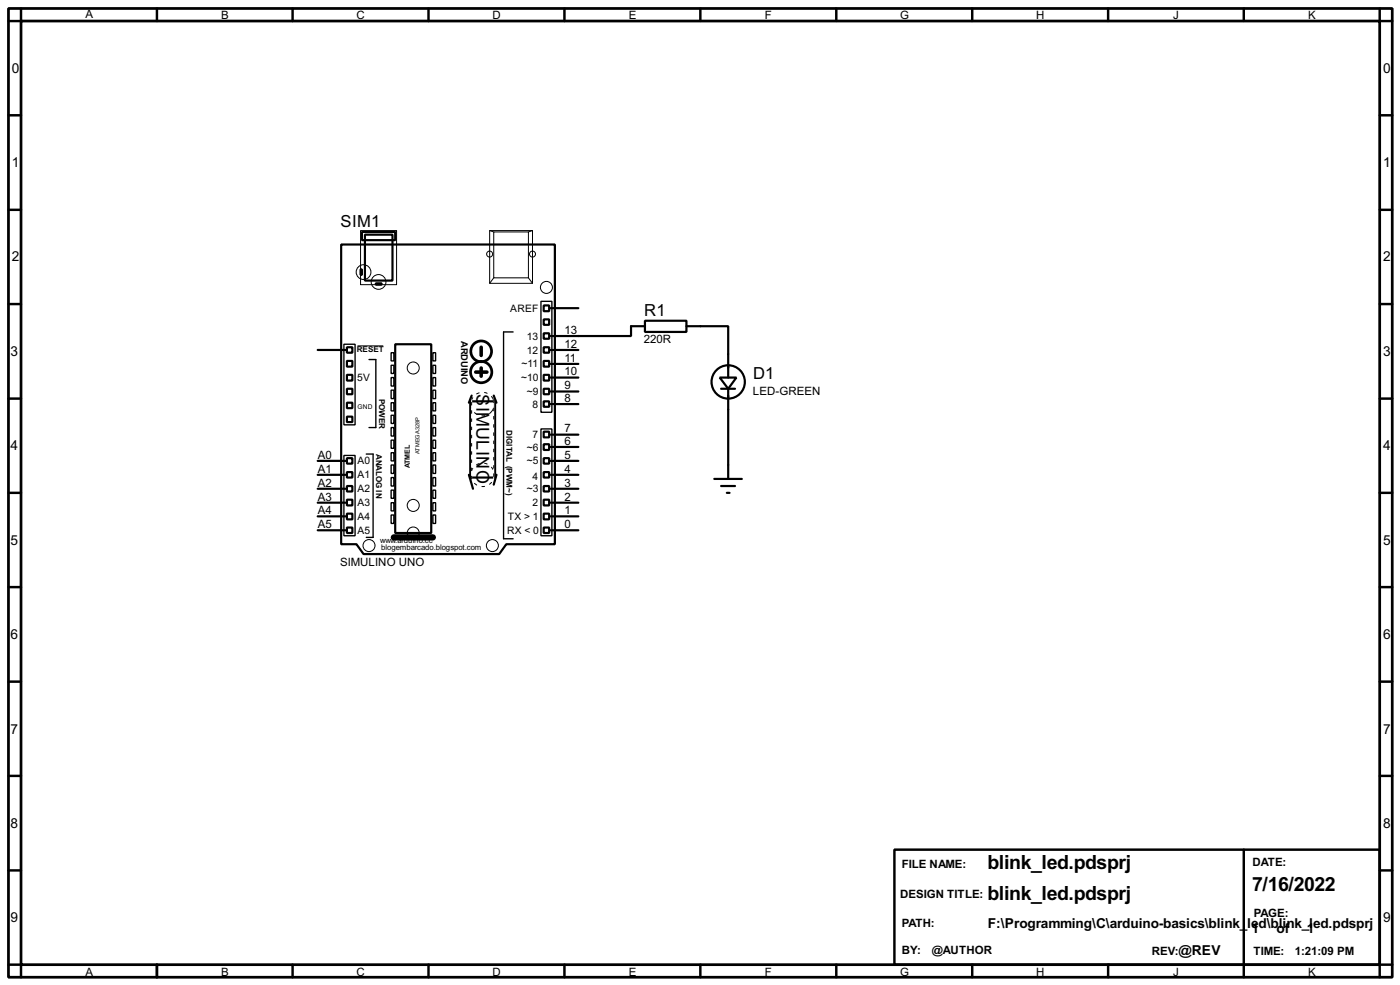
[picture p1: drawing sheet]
<svg xmlns="http://www.w3.org/2000/svg" width="256mm" height="180mm" viewBox="0 0 256 180" stroke-linecap="round" stroke-linejoin="round" font-family="sans-serif">
<g fill="none" stroke="#000" stroke-width=".5">
<path d="M1.6 1.6h253.5v177.3h-253.5zM3.9 3.9h248.9v172.7h-248.9z"/>
<circle cx="88.1" cy="68.1" r="1.95"/>
<circle cx="88.1" cy="64.3" r="1.9"/>
</g>
<g fill="none" stroke="#000" stroke-width=".45">
<path d="M3.9 1.6v2.3h-2.3M28.8 1.6v2.3M53.6 1.6v2.3M78.5 1.6v2.3M103.4 1.6v2.3M128.3 1.6v2.3M153.2 1.6v2.3M178.1 1.6v2.3M203 1.6v2.3M227.9 1.6v2.3M252.8 1.6v2.3h2.3M1.6 21.1h2.3"/>
<path d="M1.6 38.4h2.3M252.8 21.1h2.3M252.8 38.4h2.3M1.6 55.7h2.3M252.8 55.7h2.3M1.6 73h2.3M252.8 73h2.3M1.6 90.2h2.3M252.8 90.2h2.3M1.6 107.5h2.3M252.8 107.5h2.3M1.6 124.8h2.3"/>
<path d="M252.8 124.8h2.3M1.6 142h2.3M1.6 159.3h2.3M163.9 155.5h88.9v21.1h-88.9zM227.9 155.5v23.4M252.8 142h2.3M252.8 159.3h2.3M1.6 176.6h2.3v2.3M28.8 176.6v2.3M53.6 176.6v2.3M78.5 176.6v2.3M103.4 176.6v2.3"/>
<path d="M128.3 176.6v2.3M153.2 176.6v2.3M178.1 176.6v2.3M203 176.6v2.3M255.1 176.6h-2.3v2.3"/>
</g>
<g fill="none" stroke="#000" stroke-width=".4">
<path d="M62.5 44.8h39.2v54.8h-8.9l-1.3 1.8h-24.9l-1.3-1.8h-2.8zM66.1 49.3h.2v1h-.2zM66.3 42.5h6.1v1.5h-6.1zM66.9 43h5v8.4h-5zM68.9 51.9h1v.2h-1zM99.6 55.9h1v1.1h-1zM99.6 58.5h1v1h-1zM100.9 56.4h5.1M118.2 58.7h7.6v2.1h-7.6zM118.2 59.7h-2.6v1.8h-14.7M125.8 59.7h7.6v9.4M58.2 64.1h5.1"/>
<path d="M63.6 66.1h1v1h-1zM63.6 71.2h1v1h-1zM63.6 76.3h1v1h-1zM63.6 73.7h1v1h-1zM63.6 68.6h1v1.1h-1zM63.6 63.6h1v1h-1zM72.4 63h6.6v34.6h-6.6zM86.2 73.5h4.5v13.9h-4.5zM86.4 72.4l-.5 1.3M90.5 72.4l.5 1.3M99.6 61h1v1h-1zM99.6 63.6h1v1h-1z"/>
<path d="M99.6 66.1h1v1h-1zM99.6 68.6h1v1.1h-1zM99.6 71.2h1v1h-1zM99.6 79h1v1.1h-1zM99.6 73.5h1v1h-1zM100.9 79.6h5.1M100.9 74h5.1M100.9 71.7h5.1M100.9 69.1h5.1M100.9 66.6h5.1M100.9 64.1h5.1M131.9 69.1h3l-1.5 2.1z"/>
<path d="M132.1 71.2h2.6M133.4 71.2v16.5M58.2 97.1h5.1M58.2 94.5h5.1M58.2 92h5.1M58.2 89.5h5.1M58.2 86.9h5.1M58.2 84.4h5.1M63.6 83.9h1v1h-1zM63.6 86.4h1v1h-1zM63.6 89h1v1h-1zM63.6 91.5h1v1h-1z"/>
<path d="M63.6 94h1v1.1h-1zM63.6 96.6h1v1h-1zM85.9 86.9l.8 2.6M91 86.9l-.5 1.8M99.6 81.3h1v1.1h-1zM99.6 83.9h1v1h-1zM99.6 86.4h1v1h-1zM99.6 89h1v1h-1zM99.6 91.5h1v1h-1zM99.6 94h1v1.1h-1zM99.6 96.6h1v1h-1zM100.9 97.1h5.1"/>
<path d="M100.9 94.5h5.1M100.9 92h5.1M100.9 89.5h5.1M100.9 86.9h5.1M100.9 84.4h5.1M100.9 81.8h5.1M130.9 87.7h5M132.1 89h2.6M133.2 90.2h.5"/>
<circle cx="133.4" cy="69.9" r="3.1"/>
</g>
<g fill="none" stroke="#000" stroke-width=".25">
<path d="M99.1 55.2h2v20.3h-2zM63 63h2.1v14.8h-2.1zM67.6 65.8h1.3v12.5h-1.3M71.7 64.6h.5v1.5h-.5zM71.7 66.9h.5v1.5h-.5zM71.7 69.1h.5v1.6h-.5zM71.7 71.4h.5v1.6h-.5zM71.7 73.7h.5v1.5h-.5zM71.7 76h.5v1.5h-.5zM71.7 78.3h.5v1.5h-.5zM79.3 64.6h.5v1.5h-.5zM79.3 66.9h.5v1.5h-.5z"/>
<path d="M79.3 69.1h.5v1.6h-.5zM79.3 71.4h.5v1.6h-.5zM79.3 73.7h.5v1.5h-.5zM79.3 76h.5v1.5h-.5zM79.3 78.3h.5v1.5h-.5zM94 60.8h-1.7v37.8h1.7M99.1 78.5h2v19.6h-2zM63 83.4h2.1v14.7h-2.1zM67.1 83.1h1.3v15.3h-1.3M71.7 80.6h.5v1.5h-.5zM71.7 82.9h.5v1.5h-.5zM71.7 85.1h.5v1.6h-.5z"/>
<path d="M71.7 87.4h.5v1.6h-.5zM71.7 89.7h.5v1.5h-.5zM71.7 92h.5v1.5h-.5zM71.7 94.3h.5v1.5h-.5zM79.3 80.6h.5v1.5h-.5zM79.3 82.9h.5v1.5h-.5zM79.3 85.1h.5v1.6h-.5zM79.3 87.4h.5v1.6h-.5zM79.3 89.7h.5v1.5h-.5zM79.3 92h.5v1.5h-.5zM79.3 94.3h.5v1.5h-.5z"/>
</g>
<g fill="none" stroke="#fff" stroke-width=".18">
<path d="M86.4 73.2v14.5M90.5 73.2v14.5"/>
<circle cx="88.4" cy="74" r="2.15"/>
<circle cx="88.4" cy="86.9" r="2.15"/>
</g>
<circle cx="88.4" cy="74" r="2.15" fill="none" stroke="#000" stroke-width=".18" stroke-dasharray="2 1 .5 1 .5 1"/>
<g fill="none" stroke="#000" stroke-width=".18" stroke-dasharray=".5 1">
<path d="M90.5 73.2v14.5M86.4 87.7v-14.5"/>
<circle cx="88.4" cy="86.9" r="2.15"/>
</g>
<path d="M87.2 68.1h2M88.2 63.6v1.5M88.2 67.4v1.5" fill="none" stroke="#000" stroke-width=".65"/>
<g fill="none" stroke="#000" stroke-width=".18">
<path d="M66.1 42.2h6.6v9.9h-6.6zM89.7 42.2h7.9v9.7h-7.9zM89.7 42.2l.8 .3M90.5 42.5h6.3v8.4h-6.3zM90.5 50.9l-.8 1M96.8 50.9l.8 1M97.6 42.2l-.8 .3M65.6 63.3h4.6"/>
<circle cx="66.6" cy="49.8" r="1.35"/>
<circle cx="69.3" cy="51.6" r="1.35"/>
<circle cx="89.7" cy="46.5" r=".55"/>
<circle cx="97.5" cy="46.5" r=".55"/>
<circle cx="100.1" cy="52.6" r="1.1"/>
<circle cx="75.7" cy="67.4" r="1.1"/>
<circle cx="67.6" cy="99.9" r="1.1"/>
<circle cx="75.7" cy="97.6" r="1.1"/>
<circle cx="75.7" cy="92.5" r="1.1"/>
<circle cx="90.2" cy="99.9" r="1.1"/>
</g>
<path d="M72.2 98.4h7.1" fill="none" stroke="#000" stroke-width="1.2"/>
<g font-size="4">
<text x="180.9" y="159.1">blink_led.pdsprj</text>
<text x="180.9" y="164.8">blink_led.pdsprj</text>
<text x="229.4" y="163.1">7/16/2022</text>
</g>
<g font-size="3.7">
<text x="87.3" y="72.2" transform="rotate(90 87.3 72.2)">S</text>
<text x="87.3" y="74.4" transform="rotate(90 87.3 74.4)">IMULINO</text>
</g>
<g font-size="3.4">
<text x="62.4" y="41.6">SIM1</text>
<text x="118" y="57.9">R1</text>
<text x="138" y="69.4">D1</text>
</g>
<g font-size="2.8">
<text x="2.2" y="13.4">0</text>
<text x="253.4" y="13.4">0</text>
<text x="2.2" y="30.6">1</text>
<text x="253.4" y="30.6">1</text>
<text x="2.2" y="47.9">2</text>
<text x="253.4" y="47.9">2</text>
<text x="1.9" y="65.2">3</text>
<text x="253.4" y="65.2">3</text>
<text x="1.9" y="82.4">4</text>
<text x="253.4" y="82.4">4</text>
<text x="1.9" y="99.7">5</text>
<text x="253.4" y="99.7">5</text>
<text x="1.9" y="117">6</text>
<text x="253.4" y="117">6</text>
<text x="1.9" y="134.3">7</text>
<text x="253.4" y="134.3">7</text>
<text x="1.9" y="151.5">8</text>
<text x="253.4" y="151.5">8</text>
<text x="1.9" y="168.8">9</text>
<text x="180.9" y="169.8">F:\Programming\C\arduino-basics\blink_</text>
<text x="228.5" y="169.8">led\blink_led.pdsprj</text>
<text x="229.3" y="170.8">1</text>
<text x="233.9" y="170.8">of</text>
<text x="239.4" y="170.8">1</text>
<text x="253.4" y="168.8">9</text>
<text x="215.9" y="174.9">@REV</text>
</g>
<g font-size="2.4">
<text x="15.6" y="3.2">A</text>
<text x="40.5" y="3.5">B</text>
<text x="65.3" y="3.5">C</text>
<text x="90.2" y="3.5">D</text>
<text x="115.2" y="3.5">E</text>
<text x="140.1" y="3.5">F</text>
<text x="164.9" y="3.5">G</text>
<text x="189.8" y="3.5">H</text>
<text x="214.9" y="3.5">J</text>
<text x="239.6" y="3.5">K</text>
<text x="103.4" y="63.7">12</text>
<text x="103.4" y="61.1">13</text>
<text x="118" y="62.8">220R</text>
<text x="103.4" y="71.3">9</text>
<text x="103.4" y="68.7">10</text>
<text x="103.4" y="66.2">11</text>
<text x="103.4" y="73.6">8</text>
<text x="137.9" y="72.3">LED-GREEN</text>
<text x="58.2" y="84">A0</text>
<text x="103.4" y="84">5</text>
<text x="103.4" y="81.4">6</text>
<text x="103.4" y="79.2">7</text>
<text x="58.2" y="89.1">A2</text>
<text x="58.2" y="86.5">A1</text>
<text x="103.4" y="89.1">3</text>
<text x="103.4" y="86.5">4</text>
<text x="58.2" y="94.1">A4</text>
<text x="58.2" y="91.6">A3</text>
<text x="103.4" y="94.1">1</text>
<text x="103.4" y="91.6">2</text>
<text x="58.2" y="96.7">A5</text>
<text x="103.4" y="96.7">0</text>
<text x="62.3" y="103.5">SIMULINO UNO</text>
<text x="165.2" y="158.9">FILE NAME:</text>
<text x="229.4" y="158.4">DATE:</text>
<text x="164.9" y="164.3">DESIGN TITLE:</text>
<text x="229.7" y="167.8">PAGE:</text>
<text x="165.2" y="169.7">PATH:</text>
<text x="15.6" y="178.6">A</text>
<text x="40.5" y="178.6">B</text>
<text x="65.3" y="178.6">C</text>
<text x="90.2" y="178.6">D</text>
<text x="115.2" y="178.6">E</text>
<text x="140.1" y="178.6">F</text>
<text x="164.9" y="178.6">G</text>
<text x="165.2" y="174.7">BY:</text>
<text x="170.7" y="174.7">@AUTHOR</text>
<text x="189.8" y="178.6">H</text>
<text x="211" y="174.7">REV:</text>
<text x="214.9" y="178.6">J</text>
<text x="229.6" y="174.7">TIME:</text>
<text x="237.2" y="174.7">1:21:09 PM</text>
<text x="239.6" y="178.6">K</text>
</g>
<g font-size="2.1">
<text x="93.5" y="57.1">AREF</text>
<text x="96.5" y="62.1">13</text>
<text x="96.5" y="64.7">12</text>
<text x="65.5" y="69.8">5V</text>
<text x="95.5" y="69.8">~10</text>
<text x="95.6" y="67.3">~11</text>
<text x="96.5" y="72.3">~9</text>
<text x="97.5" y="74.6">8</text>
<text x="96.5" y="82.5">~6</text>
<text x="97.5" y="80.2">7</text>
<text x="65.5" y="85">A0</text>
<text x="65.5" y="87.5">A1</text>
<text x="96.5" y="85">~5</text>
<text x="97.5" y="87.8">4</text>
<text x="65.5" y="90.1">A2</text>
<text x="65.5" y="92.7">A3</text>
<text x="65.5" y="95.2">A4</text>
<text x="93" y="95.2">TX &gt; 1</text>
<text x="96.5" y="90.1">~3</text>
<text x="97.5" y="92.7">2</text>
<text x="65.5" y="97.7">A5</text>
<text x="92.9" y="97.7">RX &lt; 0</text>
</g>
<text font-size="1.9" x="84.5" y="62.4" transform="rotate(90 84.5 62.4)">ARDUINO</text>
<g font-size="1.7">
<text x="65.4" y="64.5">RESET</text>
<text x="69.5" y="73" transform="rotate(90 69.5 73)">POWER</text>
<text x="68.9" y="83.1" transform="rotate(90 68.9 83.1)">ANALOG IN</text>
<text x="92.8" y="78.7" transform="rotate(90 92.8 78.7)">DIGITAL (PWM~)</text>
</g>
<g font-size="1.6">
<text x="69.7" y="99.4">www.arduino.cc</text>
<text x="69.9" y="100.6">blogembarcado.blogspot.com</text>
</g>
<text font-size="1.5" x="75.1" y="85.7" transform="rotate(-90 75.1 85.7)">ATMEL</text>
<text font-size="1.4" x="65.5" y="74.8">GND</text>
<text font-size="1.2" x="76.9" y="83.1" transform="rotate(-90 76.9 83.1)">ATMEGA328P</text>
</svg>
